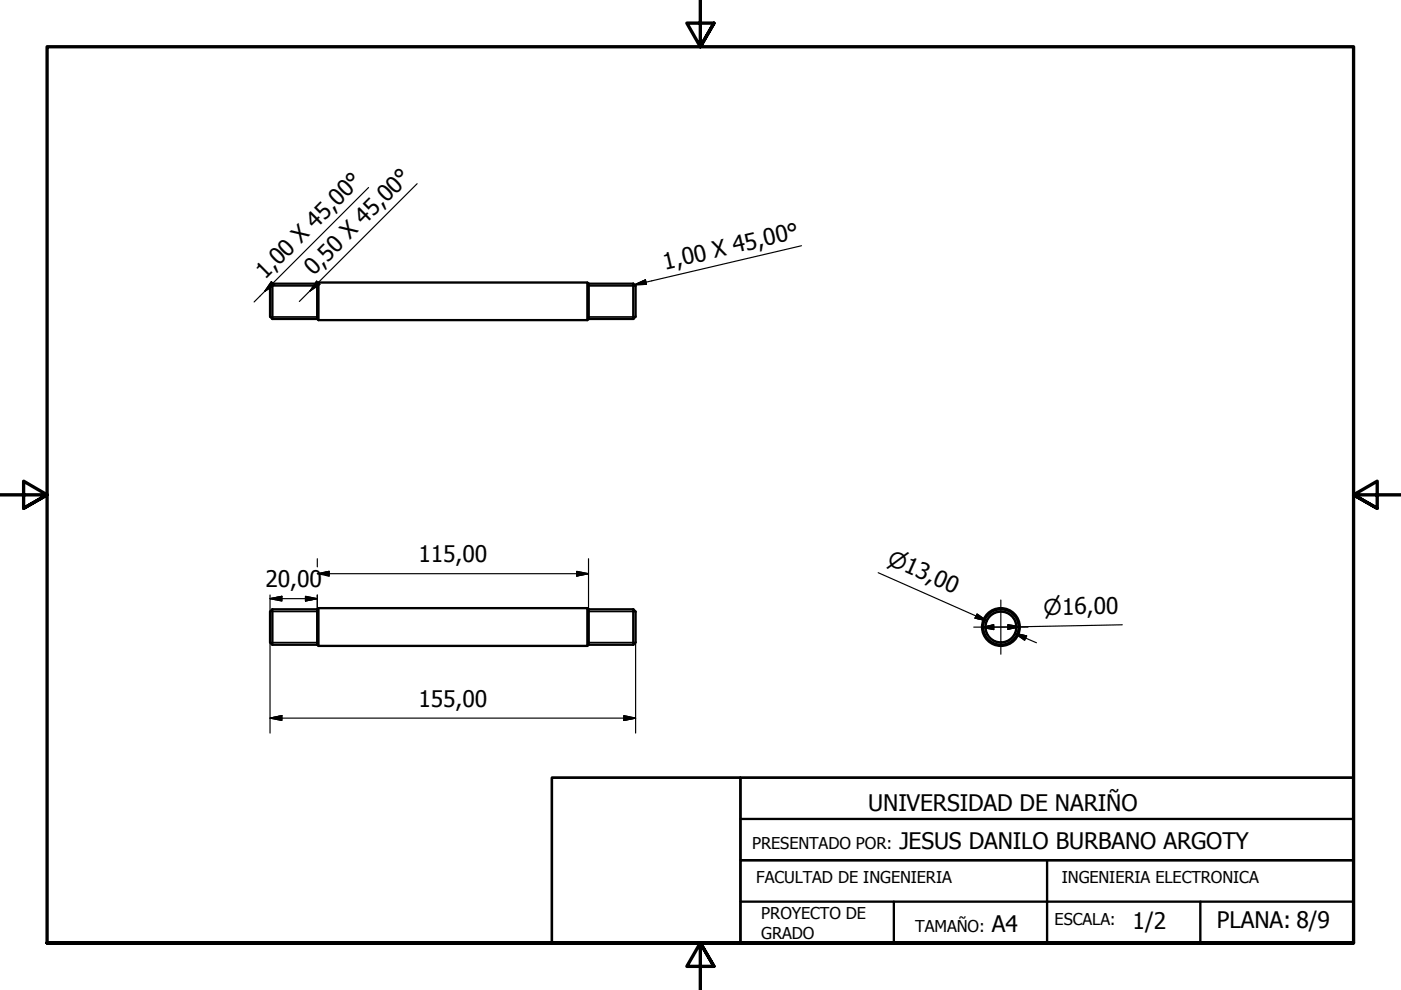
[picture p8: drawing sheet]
<svg xmlns="http://www.w3.org/2000/svg" width="297mm" height="210mm" viewBox="0 0 297 210" stroke-linecap="round" stroke-linejoin="round" font-family="sans-serif">
<!-- layer: Visible (ISO) -->
<g fill="none" stroke="#000" stroke-width=".49">
<path d="M67.5 59.9h57M57.7 60.1v7.5M57.7 60.1l-.4 .5v6.5l.4 .5M57.7 60.1h9.6M57.7 67.6h9.6M67.3 60.1l.2-.2v8l-.2-.3M67.3 60.1v7.5M67.5 67.9h57M124.8 60.1l-.3-.2v8l.3-.3M124.8 60.1v7.5M124.8 60.1h9.5M124.8 67.6h9.5"/>
<path d="M134.3 60.1v7.5M134.3 60.1l.5 .5v6.5l-.5 .5M57.7 129.2v7.5M57.7 129.2l-.4 .5v6.5l.4 .5M57.7 129.2h9.6M57.7 136.7h9.6M67.3 129.2l.2-.3v8l-.2-.2M67.3 129.2v7.5M67.5 128.9h57M67.5 136.9h57M124.8 129.2l-.3-.3v8l.3-.2M124.8 129.2v7.5"/>
<path d="M124.8 129.2h9.5M124.8 136.7h9.5M134.3 129.2v7.5M134.3 129.2l.5 .5v6.5l-.5 .5"/>
<circle cx="212.2" cy="132.9" r="4"/>
<circle cx="212.2" cy="132.9" r="3.3"/>
<circle cx="212.2" cy="132.9" r="3.8"/>
</g>
<!-- layer: Visible Narrow (ISO) -->
<path d="M57.3 60.6h10M57.3 67.2h10M124.8 60.6h9.9M124.8 67.2h9.9M57.3 129.6h10M57.3 136.2h10M124.8 129.6h9.9M124.8 136.2h9.9M209 132.4a3.3 3.3 0 0 1 3.8-2.7 3.3 3.3 0 0 1 2.7 3.8 3.3 3.3 0 0 1-3.9 2.7" fill="none" stroke="#000" stroke-width=".35"/>
<!-- layer: Hidden (ISO) -->
<path d="M209 133.5l.5 1.3M210.4 135.7l1.2 .5" fill="none" stroke="#000" stroke-width=".35"/>
<!-- layer: Border (ISO) -->
<path d="M148.5 -.1v10l-2.9-5h5.8l-2.9 5 2.9-5M0 104.9h10l-5-2.9v5.8l5-2.9-5 2.9M297 104.9h-10l5-2.9v5.8l-5-2.9 5 2.9M10 199.9v-190h277v190h-277h277M151.4 204.9l-2.9-5 2.9 5h-5.8l2.9-5v10" fill="none" stroke="#000" stroke-width=".71"/>
<!-- layer: Title (ISO) -->
<path d="M117 164.9h40v35h-40zM117 164.9h170v35h-170zM157 164.9h130v17.5h-130zM157 173.6h130M157 191.2h130M189.5 191.2v8.7h-32.5h130h-130v-17.5h130v17.5M222 182.4v17.5h32.5v-8.7" fill="none" stroke="#000" stroke-width=".49"/>
<!-- layer: Dimension (ISO) -->
<g fill="none" stroke="#000" stroke-width=".25">
<path d="M67.3 118.5v1.7M124.8 118.5v10.7M57.3 126.9l2.5-.5v1zM57.3 126.2v3.5M57.3 136.2v19.2M57.3 126.9h10M64.8 126.4l2.5 .5-2.5 .5zM67.3 126.2v3M69 121.6h55.8M69 121.3l.8-.2v1l-.8-.1M122.3 121.1l2.5 .5-2.5 .5zM134.8 136.2v19.2"/>
<path d="M186.2 121.4l23 10.2-2.3-1M207.2 130.2l2 1.4-2.5-.5zM208.2 133l2.5-.5v1zM213.7 132.4l2.5 .5-2.5 .5zM215.2 134.3l2.5 .5-.5 .9zM215.2 134.3l4.5 2M237.9 132.5l-29.7 .5M57.3 152.3l2.5-.6v1.1zM57.3 152.3h77.5M132.3 151.7l2.5 .6-2.5 .5z"/>
</g>
<g fill="#000" stroke="#000" stroke-width=".25">
<path d="M57.3 126.9l2.5-.5zM57.3 126.9l2.5-.5v1zM64.8 127.4l2.5-.5zM64.8 126.4l2.5 .5-2.5 .5zM67.3 121.6l2.5-.5zM67.3 121.6l2.5-.5v1zM122.3 122.1l2.5-.5zM122.3 121.1l2.5 .5-2.5 .5zM206.7 131.1l2.5 .5zM207.2 130.2l2 1.4-2.5-.5zM208.2 133l2.5-.5zM208.2 133l2.5-.5v1z"/>
<path d="M213.7 133.4l2.5-.5zM213.7 132.4l2.5 .5-2.5 .5zM215.2 134.3l2.5 .5zM215.2 134.3l2.5 .5-.5 .9zM57.3 152.3l2.5-.6zM57.3 152.3l2.5-.6v1.1zM132.3 152.8l2.5-.5zM132.3 151.7l2.5 .6-2.5 .5z"/>
</g>
<!-- layer: Center Mark (ISO) -->
<path d="M206.4 133h11.5M212.2 127.2v11.5" fill="none" stroke="#000" stroke-width=".25"/>
<!-- layer: Symbol (ISO) -->
<path d="M78.1 39.8l-24.2 24.2M88.4 38.9l-24.9 25M67.5 59.9l.3 .4-2.1 1.4M169.9 52.1l-35.4 8.3M57.9 60l.3 .4-2.1 1.4M134.5 60.4l2.3-1.1 .3 1z" fill="none" stroke="#000" stroke-width=".25"/>
<path d="M57.5 59.7l-1.4 2.1zM57.5 59.7l.7 .7-2.1 1.4zM67.1 59.6l-1.4 2.1zM67.1 59.6l.7 .7-2.1 1.4zM134.5 60.4l2.3-1.1zM134.5 60.4l2.3-1.1 .3 1z" fill="#000" stroke="#000" stroke-width=".25"/>
<g font-size="4.8">
<text x="56.2" y="59.4" transform="rotate(-45 56.2 59.4)">1,00 X 45,00°</text>
<text x="66.5" y="58.6" transform="rotate(-45 66.5 58.6)">0,50 X 45,00°</text>
<text x="141" y="57.2" transform="rotate(-13 141 57.2)">1,00 X 45,00°</text>
<text x="88.7" y="119.2">115,00</text>
<text x="56.3" y="124.5">20,00</text>
<text x="88.7" y="149.9">155,00</text>
<text x="184.1" y="171.9">UNIVERSIDAD DE NARIÑO</text>
<text x="190.7" y="180">JESUS DANILO BURBANO ARGOTY</text>
<text x="210.3" y="197.5">A4</text>
<text x="240.1" y="197">1/2</text>
<text x="258" y="196.7">PLANA: 8/9</text>
</g>
<g font-size="4.6">
<text x="187.9" y="119.5" transform="rotate(24 187.9 119.5)">⌀13,00</text>
<text x="221.3" y="130.4" transform="rotate(-1 221.3 130.4)">⌀16,00</text>
</g>
<g font-size="3.5">
<text x="159.5" y="180">PRESENTADO POR:</text>
<text x="160.3" y="187.2">FACULTAD DE INGENIERIA</text>
<text x="225.1" y="187.2">INGENIERIA ELECTRONICA</text>
<text x="161.4" y="194.9">PROYECTO DE</text>
<text x="194.1" y="197.5">TAMAÑO:</text>
<text x="223.6" y="196.2">ESCALA:</text>
<text x="161.4" y="199.1">GRADO</text>
</g>
</svg>
